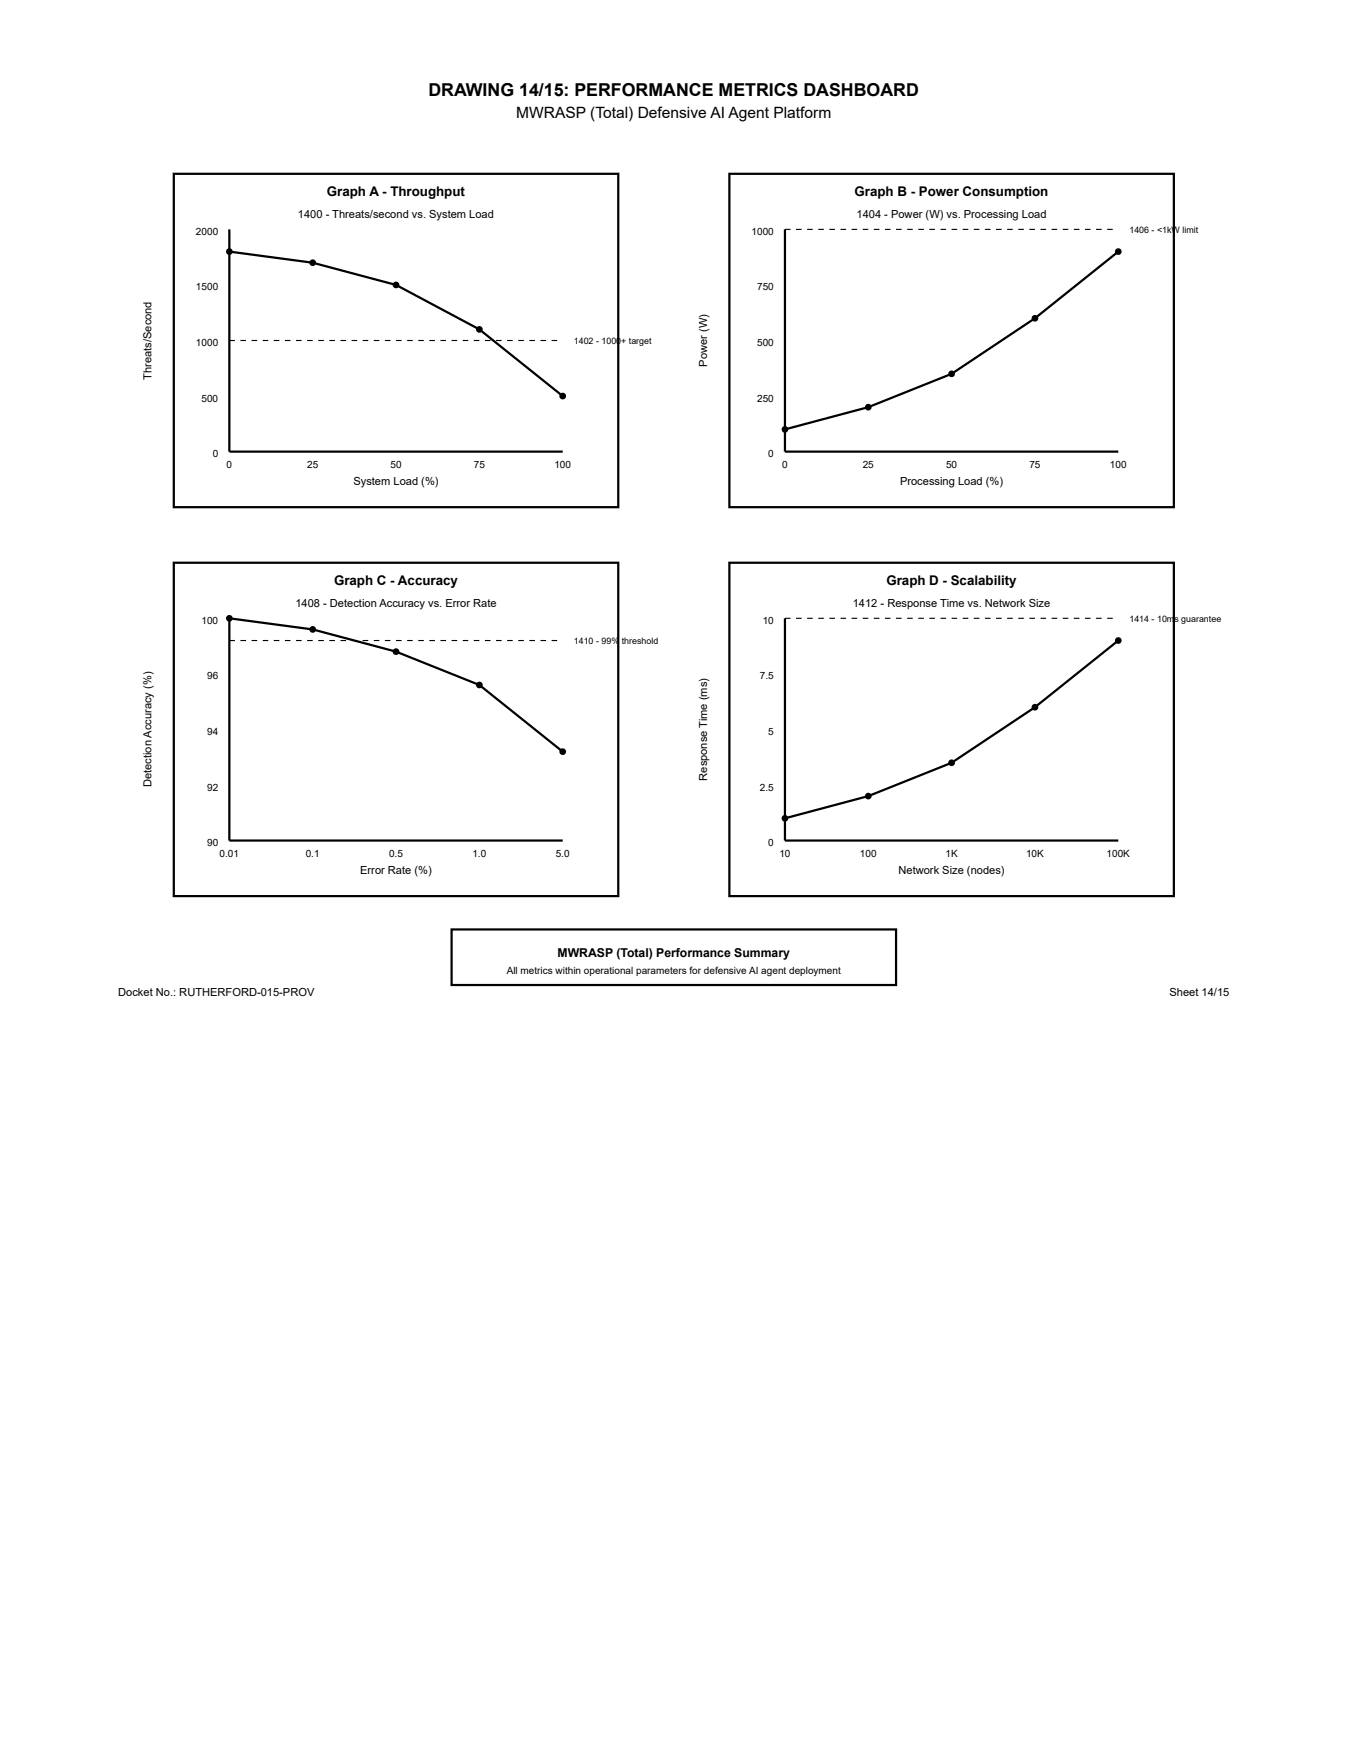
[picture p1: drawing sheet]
<svg xmlns="http://www.w3.org/2000/svg" width="216mm" height="279mm" viewBox="0 0 216 279" stroke-linecap="round" stroke-linejoin="round" font-family="sans-serif">
<path d="M27.9 27.9h71.3v53.4h-71.3zM36.8 36.8v35.6h53.5M117 27.9h71.3v53.4h-71.3zM125.9 36.8v35.6h53.5M36.8 40.4l13.4 1.7 13.3 3.6 13.4 7.1 13.4 10.7M179.4 40.4l-13.4 10.6-13.4 9-13.3 5.3-13.4 3.6M27.9 90.3h71.3v53.4h-71.3zM117 90.3h71.3v53.4h-71.3zM125.9 99.2v35.6h53.5M179.4 102.7l-13.4 10.7-13.4 8.9-13.3 5.4-13.4 3.6M90.3 120.6l-13.4-10.7-13.4-5.4-13.3-3.5-13.4-1.8v35.6h53.5M72.4 149.1h71.3v8.9h-71.3z" fill="none" stroke="#000" stroke-width=".36"/>
<g fill="#000">
<path d="M125.9 36.7h.9v.2h-.9zM127.7 36.7h.9v.2h-.9zM129.5 36.7h.9v.2h-.9zM131.3 36.7h.8v.2h-.8zM133 36.7h.9v.2h-.9zM134.8 36.7h.9v.2h-.9zM136.6 36.7h.9v.2h-.9zM138.4 36.7h.9v.2h-.9zM140.2 36.7h.9v.2h-.9zM141.9 36.7h.9v.2h-.9zM143.7 36.7h.9v.2h-.9zM145.5 36.7h.9v.2h-.9zM147.3 36.7h.9v.2h-.9zM149.1 36.7h.9v.2h-.9zM150.9 36.7h.8v.2h-.8zM152.6 36.7h.9v.2h-.9zM154.4 36.7h.9v.2h-.9zM156.2 36.7h.9v.2h-.9zM158 36.7h.9v.2h-.9zM159.8 36.7h.9v.2h-.9zM161.6 36.7h.8v.2h-.8zM163.3 36.7h.9v.2h-.9zM165.1 36.7h.9v.2h-.9zM166.9 36.7h.9v.2h-.9zM168.7 36.7h.9v.2h-.9zM170.5 36.7h.9v.2h-.9zM172.2 36.7h.9v.2h-.9zM174 36.7h.9v.2h-.9zM175.8 36.7h.9v.2h-.9zM177.6 36.7h.9v.2h-.9z"/>
<path d="M36.8 54.5h.9v.2h-.9zM38.6 54.5h.9v.2h-.9zM40.4 54.5h.8v.2h-.8zM42.1 54.5h.9v.2h-.9zM43.9 54.5h.9v.2h-.9zM45.7 54.5h.9v.2h-.9zM47.5 54.5h.9v.2h-.9zM49.3 54.5h.9v.2h-.9zM51 54.5h.9v.2h-.9zM52.8 54.5h.9v.2h-.9zM54.6 54.5h.9v.2h-.9zM56.4 54.5h.9v.2h-.9zM58.2 54.5h.9v.2h-.9zM60 54.5h.9v.2h-.9zM61.7 54.5h.9v.2h-.9zM63.5 54.5h.9v.2h-.9zM65.3 54.5h.9v.2h-.9zM67.1 54.5h.9v.2h-.9zM68.9 54.5h.9v.2h-.9zM70.7 54.5h.8v.2h-.8zM72.4 54.5h.9v.2h-.9zM74.2 54.5h.9v.2h-.9zM76 54.5h.9v.2h-.9zM77.8 54.5h.9v.2h-.9zM79.6 54.5h.9v.2h-.9zM81.3 54.5h.9v.2h-.9zM83.1 54.5h.9v.2h-.9zM84.9 54.5h.9v.2h-.9zM86.7 54.5h.9v.2h-.9zM88.5 54.5h.9v.2h-.9z"/>
<path d="M125.9 99.1h.9v.2h-.9zM127.7 99.1h.9v.2h-.9zM129.5 99.1h.9v.2h-.9zM131.3 99.1h.8v.2h-.8zM133 99.1h.9v.2h-.9zM134.8 99.1h.9v.2h-.9zM136.6 99.1h.9v.2h-.9zM138.4 99.1h.9v.2h-.9zM140.2 99.1h.9v.2h-.9zM141.9 99.1h.9v.2h-.9zM143.7 99.1h.9v.2h-.9zM145.5 99.1h.9v.2h-.9zM147.3 99.1h.9v.2h-.9zM149.1 99.1h.9v.2h-.9zM150.9 99.1h.8v.2h-.8zM152.6 99.1h.9v.2h-.9zM154.4 99.1h.9v.2h-.9zM156.2 99.1h.9v.2h-.9zM158 99.1h.9v.2h-.9zM159.8 99.1h.9v.2h-.9zM161.6 99.1h.8v.2h-.8zM163.3 99.1h.9v.2h-.9zM165.1 99.1h.9v.2h-.9zM166.9 99.1h.9v.2h-.9zM168.7 99.1h.9v.2h-.9zM170.5 99.1h.9v.2h-.9zM172.2 99.1h.9v.2h-.9zM174 99.1h.9v.2h-.9zM175.8 99.1h.9v.2h-.9zM177.6 99.1h.9v.2h-.9z"/>
<path d="M36.8 102.6h.9v.2h-.9zM38.6 102.6h.9v.2h-.9zM40.4 102.6h.8v.2h-.8zM42.1 102.6h.9v.2h-.9zM43.9 102.6h.9v.2h-.9zM45.7 102.6h.9v.2h-.9zM47.5 102.6h.9v.2h-.9zM49.3 102.6h.9v.2h-.9zM51 102.6h.9v.2h-.9zM52.8 102.6h.9v.2h-.9zM54.6 102.6h.9v.2h-.9zM56.4 102.6h.9v.2h-.9zM58.2 102.6h.9v.2h-.9zM60 102.6h.9v.2h-.9zM61.7 102.6h.9v.2h-.9zM63.5 102.6h.9v.2h-.9zM65.3 102.6h.9v.2h-.9zM67.1 102.6h.9v.2h-.9zM68.9 102.6h.9v.2h-.9zM70.7 102.6h.8v.2h-.8zM72.4 102.6h.9v.2h-.9zM74.2 102.6h.9v.2h-.9zM76 102.6h.9v.2h-.9zM77.8 102.6h.9v.2h-.9zM79.6 102.6h.9v.2h-.9zM81.3 102.6h.9v.2h-.9zM83.1 102.6h.9v.2h-.9zM84.9 102.6h.9v.2h-.9zM86.7 102.6h.9v.2h-.9zM88.5 102.6h.9v.2h-.9z"/>
<circle cx="36.8" cy="40.4" r=".53"/>
<circle cx="50.2" cy="42.1" r=".53"/>
<circle cx="63.5" cy="45.7" r=".53"/>
<circle cx="76.9" cy="52.8" r=".53"/>
<circle cx="152.6" cy="60" r=".53"/>
<circle cx="166" cy="51" r=".53"/>
<circle cx="179.4" cy="40.4" r=".53"/>
<circle cx="90.3" cy="63.5" r=".53"/>
<circle cx="125.9" cy="68.9" r=".53"/>
<circle cx="139.3" cy="65.3" r=".53"/>
<circle cx="36.8" cy="99.2" r=".53"/>
<circle cx="50.2" cy="101" r=".53"/>
<circle cx="63.5" cy="104.5" r=".53"/>
<circle cx="76.9" cy="109.9" r=".53"/>
<circle cx="166" cy="113.4" r=".53"/>
<circle cx="179.4" cy="102.7" r=".53"/>
<circle cx="90.3" cy="120.6" r=".53"/>
<circle cx="125.9" cy="131.3" r=".53"/>
<circle cx="139.3" cy="127.7" r=".53"/>
<circle cx="152.6" cy="122.3" r=".53"/>
</g>
<text font-size="2.9" x="68.7" y="15.4">DRAWING 14/15: PERFORMANCE METRICS DASHBOARD</text>
<text font-size="2.5" x="82.8" y="19">MWRASP (Total) Defensive AI Agent Platform</text>
<g font-size="2.1">
<text x="52.4" y="31.4">Graph A - Throughput</text>
<text x="137.1" y="31.4">Graph B - Power Consumption</text>
<text x="53.6" y="93.8">Graph C - Accuracy</text>
<text x="142.2" y="93.8">Graph D - Scalability</text>
</g>
<text font-size="2" x="89.4" y="153.5">MWRASP (Total) Performance Summary</text>
<g font-size="1.8">
<text x="47.8" y="35">1400 - Threats/second vs. System Load</text>
<text x="137.4" y="35">1404 - Power (W) vs. Processing Load</text>
<text x="113.4" y="58.8" transform="rotate(-90 113.4 58.8)">Power (W)</text>
<text x="24.3" y="60.9" transform="rotate(-90 24.3 60.9)">Threats/Second</text>
<text x="56.7" y="77.8">System Load (%)</text>
<text x="144.4" y="77.8">Processing Load (%)</text>
<text x="47.4" y="97.4">1408 - Detection Accuracy vs. Error Rate</text>
<text x="136.8" y="97.4">1412 - Response Time vs. Network Size</text>
<text x="113.4" y="125.2" transform="rotate(-90 113.4 125.2)">Response Time (ms)</text>
<text x="24.3" y="126.3" transform="rotate(-90 24.3 126.3)">Detection Accuracy (%)</text>
<text x="57.8" y="140.2">Error Rate (%)</text>
<text x="144.1" y="140.2">Network Size (nodes)</text>
<text x="19" y="159.8">Docket No.: RUTHERFORD-015-PROV</text>
<text x="187.6" y="159.8">Sheet 14/15</text>
</g>
<g font-size="1.6">
<text x="31.4" y="37.7">2000</text>
<text x="120.6" y="37.7">1000</text>
<text x="31.4" y="46.6">1500</text>
<text x="121.4" y="46.6">750</text>
<text x="31.4" y="55.5">1000</text>
<text x="121.4" y="55.5">500</text>
<text x="32.3" y="64.4">500</text>
<text x="121.4" y="64.4">250</text>
<text x="34.1" y="73.3">0</text>
<text x="36.3" y="75.1">0</text>
<text x="49.3" y="75.1">25</text>
<text x="62.6" y="75.1">50</text>
<text x="76" y="75.1">75</text>
<text x="88.9" y="75.1">100</text>
<text x="123.2" y="73.3">0</text>
<text x="125.5" y="75.1">0</text>
<text x="138.4" y="75.1">25</text>
<text x="151.7" y="75.1">50</text>
<text x="165.1" y="75.1">75</text>
<text x="178" y="75.1">100</text>
<text x="32.3" y="100.1">100</text>
<text x="122.3" y="100.1">10</text>
<text x="33.2" y="109">96</text>
<text x="121.9" y="109">7.5</text>
<text x="33.2" y="117.9">94</text>
<text x="123.2" y="117.9">5</text>
<text x="33.2" y="126.8">92</text>
<text x="121.9" y="126.8">2.5</text>
<text x="33.2" y="135.7">90</text>
<text x="35.2" y="137.5">0.01</text>
<text x="49" y="137.5">0.1</text>
<text x="62.4" y="137.5">0.5</text>
<text x="75.8" y="137.5">1.0</text>
<text x="89.1" y="137.5">5.0</text>
<text x="123.2" y="135.7">0</text>
<text x="125" y="137.5">10</text>
<text x="137.9" y="137.5">100</text>
<text x="151.7" y="137.5">1K</text>
<text x="164.6" y="137.5">10K</text>
<text x="177.5" y="137.5">100K</text>
<text x="81.3" y="156.2">All metrics within operational parameters for defensive AI agent deployment</text>
</g>
<g font-size="1.4">
<text x="181.2" y="37.3">1406 - &lt;1kW limit</text>
<text x="92" y="55.1">1402 - 1000+ target</text>
<text x="181.2" y="99.7">1414 - 10ms guarantee</text>
<text x="92" y="103.3">1410 - 99% threshold</text>
</g>
</svg>
